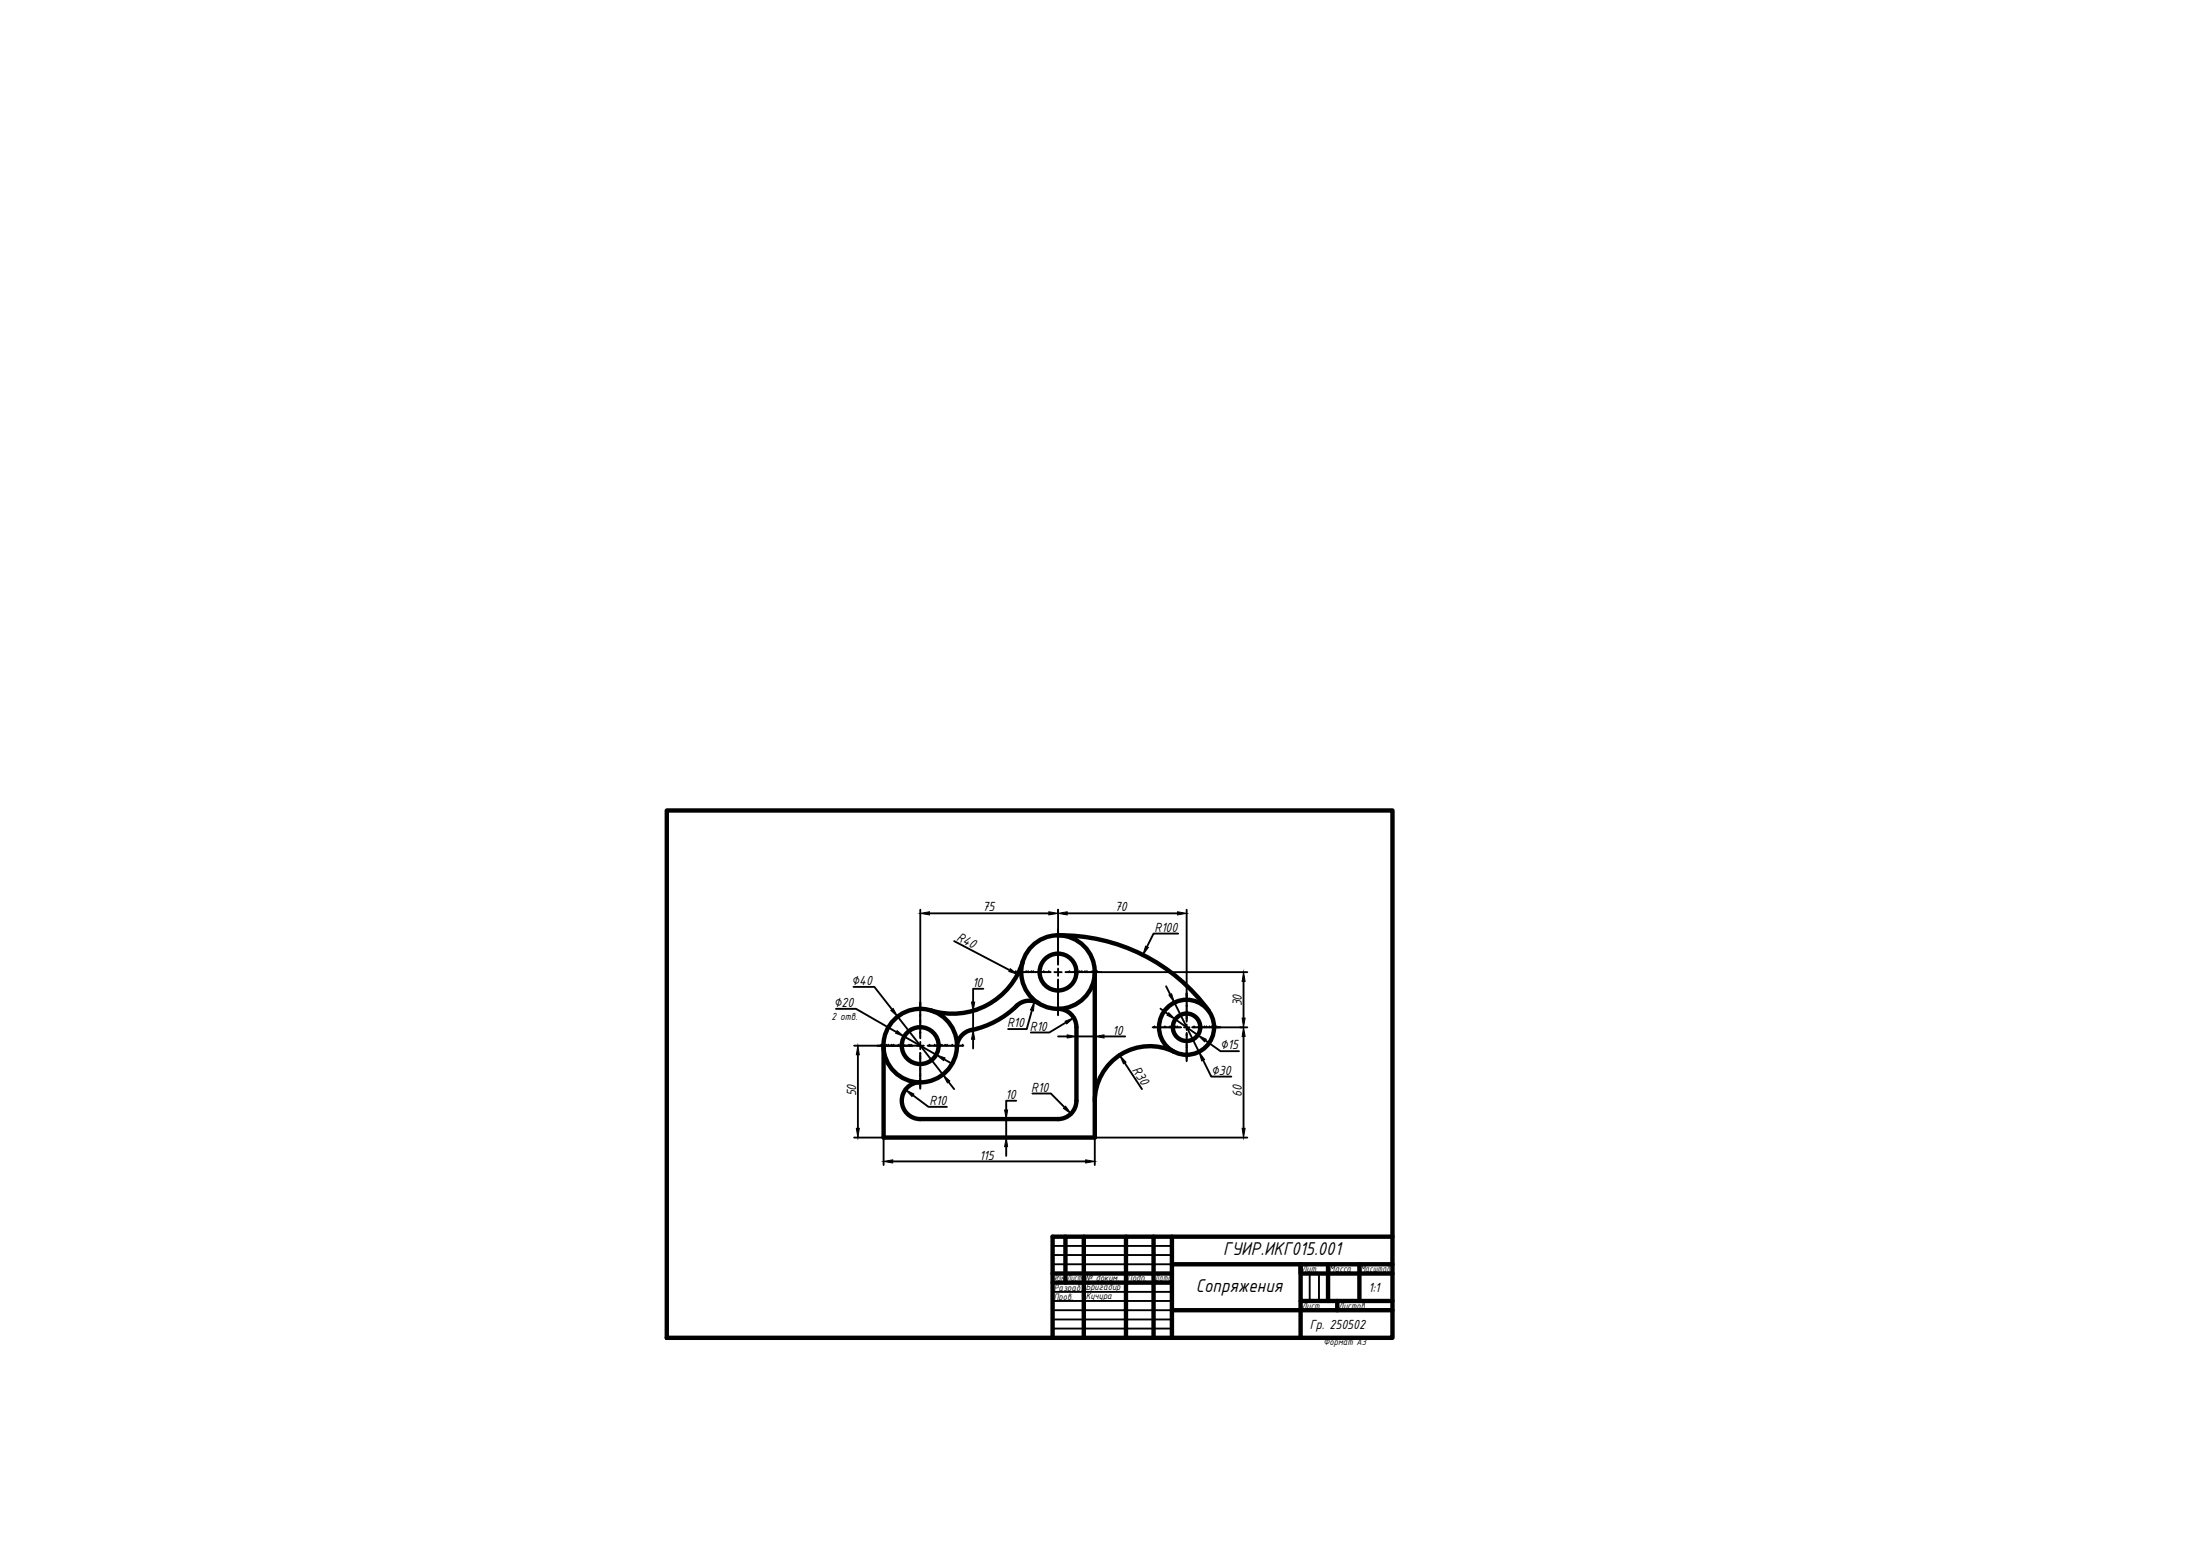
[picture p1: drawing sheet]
<svg xmlns="http://www.w3.org/2000/svg" width="297mm" height="210mm" viewBox="0 0 297 210" stroke-linecap="round" stroke-linejoin="round" font-family="sans-serif">
<!-- layer: 0 -->
<g fill="none" stroke="#000" stroke-width=".59">
<path d="M90 109.4h98v71.2h-98zM138.1 129.8a9.9 9.9 0 0 1-12.4 6.6M140.3 135.4a2.45 2.45 0 0 0-3.1 .4 13 13 0 0 1-6.6 3.4 2.49 2.49 0 0 0-1.4 2.1M142.8 126.3a24.8 24.8 0 0 1 20.4 10.2M142.9 136.2a2.49 2.49 0 0 1 2.4 2.5v9.9a2.49 2.49 0 0 1-2.4 2.5h-18.6a2.49 2.49 0 0 1-2.5-2.5 2.49 2.49 0 0 1 2.4-2.5M147.8 131.2v22.4h-28.5v-12.4M158.6 142a7.4 7.4 0 0 0-10.8 6.7M142.1 171.9h16.1M142.1 173.1h16.1M143.9 166.9v6.2M146.3 166.9v13.7M152 166.9v13.7"/>
<path d="M155.8 166.9v13.7M158.2 166.9v13.7M158.2 170.7h29.8M158.2 176.9h29.8M175.6 175.6h12.4M179.3 170.7v4.9M180.6 175.6v1.3M183.5 170.7v4.9M188 171.9h-12.4v-1.2v9.9M188 166.9h-45.9v13.7"/>
<circle cx="142.8" cy="131.2" r="5"/>
<circle cx="142.9" cy="131.2" r="2.49"/>
<circle cx="160.2" cy="138.7" r="3.7"/>
<circle cx="160.2" cy="138.7" r="1.85"/>
<circle cx="124.2" cy="141.1" r="5"/>
<circle cx="124.2" cy="141.1" r="2.49"/>
</g>
<path d="M142.1 168.2h16.1M142.1 169.4h16.1M142.1 174.4h16.1M142.1 175.6h16.1M142.1 178.1h16.1M142.1 179.3h16.1M142.1 170.7h16.1M142.1 176.9h16.1M176.8 171.9v3.7M178.1 171.9v3.7" fill="none" stroke="#000" stroke-width=".25"/>
<g fill="none" stroke="#000" stroke-width=".25">
<path d="M124.3 139.5v.5M124.3 139.5h.1M124.3 139.1v.1M124.3 138.8v.1M124.3 138.8h.1M124.3 138.5h.1M124.3 138.4v.1M124.3 138.1v.1M124.3 138.1h.1M124.3 137.8h.1M124.3 137.1v.7M124.3 137.1h.1"/>
<path d="M124.3 137v.1M124.3 136.4v.5M124.3 136.4h.1M124.3 136v.1M124.3 135.7v.2M124.3 135.7h.1M124.3 135.4h.1M124.3 135.3v.1M124.3 135.5v.2M124.3 135.9v.1M124.3 136.2v.2M124.3 137.8v.3"/>
<path d="M124.3 138.3h.1M124.3 138.5v.3M124.3 139h.1M124.3 139.2v.3M137 131.2h.1M137.1 131.2h.1M137.2 131.2h.1M137.3 131.2h.5M137.8 131.2h.1M137.9 131.2h.2M138.1 131.2h.2M138.3 131.2h.1"/>
<path d="M138.4 131.2h.1M138.5 131.2h.1M138.6 131.2h.2M138.8 131.2h.1M138.8 131.2h.2M139 131.2h.1M139.1 131.2h.1M139.2 131.2h.1M139.3 131.2h.2M139.5 131.2h.1M139.5 131.2h.7M140.2 131.2h.1"/>
<path d="M140.2 131.2h.2M140.4 131.2h.5M140.9 131.2h.1M140.9 131.2h.3M141.2 131.2h.1M141.4 131.2h.1M141.5 131.2h.1M141.6 131.2h.1M141.6 131.2h.3M142.4 131.2h.9M142.9 136.9h.1M142.9 136.8v.1"/>
<path d="M142.9 136.3v.5M142.9 136.2h.1M142.9 136.1v.1M142.9 135.8v.2M142.9 135.6v.1M142.9 135.5h.1M142.9 135.1v.2M142.9 134.9v.1M142.9 134.8h.1M142.9 134.6h.1M142.9 134.2v.3M142.9 134.1h.1"/>
<path d="M142.9 133.9h.1M142.9 133.7v.2M142.9 133.4v.2M142.9 133.2h.1M142.9 133v.2M142.9 132.8v.1M142.9 132.5v.1M142.9 132.5h.1M142.9 130v.1M142.9 130h.1M142.9 129.7h.1M142.9 129.4v.3"/>
<path d="M142.9 129.3v.1M142.9 129h.1M142.9 128.3v.7M142.9 128.3h.1M142.9 127.9v.1M142.9 127.6v.3M142.9 127.6h.1M142.9 127.3h.1M142.9 127.2v.1M142.9 126.9v.2M142.9 126.9h.1M142.9 126.6h.1"/>
<path d="M142.9 126.4v.2M142.9 126.2v.2M142.9 125.9h.1M142.9 125.4v.5M142.9 126v.2M142.9 126.7v.2M142.9 127.1v.1M142.9 127.4v.2M142.9 128.1v.2M142.9 129v.3M142.9 129.7v.3M142.9 130.1v.1"/>
<path d="M142.9 130.7v1M142.9 132.2v.3M142.9 132.6v.1M142.9 132.9v.1M142.9 133.2v.2M142.9 133.6v.1M142.9 133.9v.2M142.9 134.6v.2M142.9 135v.1M142.9 135.3v.2M142.9 135.7v.1M142.9 136v.1"/>
<path d="M142.9 137h.1M143.9 131.2h.1M144 131.2h.1M144.1 131.2h.3M144.4 131.2h.1M144.6 131.2h.1M144.7 131.2h.1M144.8 131.2h.1M144.9 131.2h.2M145.1 131.2h.1M145.1 131.2h.5M145.6 131.2h.2"/>
<path d="M145.8 131.2h.1M145.8 131.2h.2M146.1 131.2h.1M146.2 131.2h.3M146.5 131.2h.1M146.5 131.2h.2M146.8 131.2h.1M146.9 131.2h.1M147 131.2h.2M147.2 131.2h.2M147.5 131.2h.1M147.5 131.2h.2"/>
<path d="M147.7 131.2h.2M147.9 131.2h.1M148 131.2h.1M148.2 131.2h.1M148.2 131.2h.5M155.6 138.7h.3M155.9 138.7h.1M156 138.7h.6M156.6 138.7h.1M156.7 138.7h.1M156.9 138.7h.1M157 138.7h.1"/>
<path d="M157.1 138.7h.2M157.3 138.7h.1M157.3 138.7h.2M157.6 138.7h.1M157.7 138.7h.1M157.8 138.7h.2M158 138.7h.1M158 138.7h.2M158.2 138.7h.1M158.3 138.7h.4M158.7 138.7h.1M158.7 138.7h.2"/>
<path d="M158.9 138.7h.1M159 138.7h.1M159.1 138.7h.1M159.2 138.7h.2M159.4 138.7h.1M159.9 138.7h.7M160.2 139.8v.1M160.2 139.8h.1M160.2 139.4v.1M160.2 137.8v.1M160.2 137.6v.1M160.2 137.5h.1"/>
<path d="M160.2 137.3h.1M160.2 137.1v.1M160.2 136.8v.2M160.2 136.6h.1M160.2 136v.5M160.2 135.9v.1M160.2 135.9h.1M160.2 135.2v.6M160.2 135.2h.1M160.2 134.9h.1M160.2 134.7v.2M160.2 134.5v.1"/>
<path d="M160.2 134.5h.1M160.2 134.2h.1M160.2 134.1v.1M160.2 134.2v.2M160.2 134.6v.1M160.2 134.9v.2M160.2 136.6v.2M160.2 137v.1M160.2 137.3v.2M160.2 137.7v.1M160.2 138.3v.7M160.2 139.5v.3"/>
<path d="M160.2 140v.1M161 138.7h.2M161.2 138.7h.1M161.2 138.7h.7M161.9 138.7h.1M161.9 138.7h.3M162.2 138.7h.1M162.4 138.7h.1M162.5 138.7h.1M162.6 138.7h.1M162.6 138.7h.3M162.9 138.7h.1"/>
<path d="M163.1 138.7h.1M163.2 138.7h.1M163.3 138.7h.1M163.3 138.7h.3M163.6 138.7h.1M163.6 138.7h.7M164.3 138.7h.1M164.3 138.7h.2M164.6 138.7h.2M118.4 141.2h.1M118.5 141.2h.2M118.7 141.2h.1"/>
<path d="M118.8 141.2h.1M119 141.2h.1M119 141.2h.2M119.2 141.2h.2M119.4 141.2h.1M119.5 141.2h.1M119.7 141.2h.1M119.7 141.2h.2M119.9 141.2h.1M120 141.2h.3M120.4 141.2h.1M120.4 141.2h.2"/>
<path d="M120.6 141.2h.1M120.7 141.2h.1M120.8 141.2h.1M120.9 141.2h.2M121.1 141.2h.2M121.3 141.2h.1M121.4 141.2h.1M121.5 141.2h.1M121.6 141.2h.2M121.8 141.2h.1M121.9 141.2h.1M122 141.2h.1"/>
<path d="M122.1 141.2h.5M122.6 141.2h.1M122.7 141.2h.1M122.8 141.2h.2M123 141.2h.1M123 141.2h.3M123.8 141.2h.9M124.3 146.7v.2M124.3 146.7h.1M124.3 146.2v.5M124.3 146v.2M124.3 146h.1"/>
<path d="M124.3 145.7h.1M124.3 145.3v.4M124.3 145.3h.1M124.3 145h.1M124.3 144.9v.1M124.3 144.6v.2M124.3 144.3h.1M124.3 144.2v.1M124.3 143.9v.2M124.3 143.7v.1M124.3 143.7h.1M124.3 143.1v.5"/>
<path d="M124.3 143v.1M124.3 143h.1M124.3 142.7h.1M124.3 142.5v.2M124.3 142.3v.2M124.3 142.3h.1M124.3 140v.2M124.3 140.6v1M124.3 142.1v.1M124.3 142.7v.2M124.3 143.8v.1M124.3 144.1v.1"/>
<path d="M124.3 144.4v.2M124.3 144.8v.1M124.3 145.1v.2M124.3 145.8v.2M124.3 146.9v.1M125.3 141.2h.2M125.5 141.2h.1M125.5 141.2h.7M126.2 141.2h.1M126.2 141.2h.3M126.5 141.2h.1M126.6 141.2h.3"/>
<path d="M126.9 141.2h.1M126.9 141.2h.3M127.2 141.2h.1M127.3 141.2h.1M127.5 141.2h.1M127.6 141.2h.1M127.6 141.2h.3M127.9 141.2h.1M127.9 141.2h.2M128.2 141.2h.1M128.3 141.2h.3M128.6 141.2h.1"/>
<path d="M128.7 141.2h.6M129.3 141.2h.1M129.3 141.2h.2M129.5 141.2h.2M129.7 141.2h.1M129.8 141.2h.1M130 141.2h.1M160.2 143.1v.1M160.2 142.9v.1M160.2 142.9h.1M160.2 142.4v.2M160.2 142.2v.1"/>
<path d="M160.2 142.2h.1M160.2 141.9h.1M160.2 141.5v.4M160.2 141.5h.1M160.2 141.2h.1M160.2 141v.2M160.2 140.5v.4M160.2 140.5h.1M160.2 140.3v.2M160.2 140.1v.1M160.2 140.2v.1M160.2 140.9v.1"/>
<path d="M160.2 141.2v.2M160.2 141.9v.2M160.2 142.3v.1M160.2 142.6v.2M160.2 143v.1"/>
</g>
<g fill="none" stroke="#000" stroke-width=".25">
<path d="M112.9 136.2h2.7l5.4 3.1M115.2 133.2h2.9l2.3 3.1M121.2 137.2l6.1 7.8M122.1 139.9l4.3 2.5M124.3 122.8v13.4M125.5 123.3h16.1M128.8 127l7.5 4M131.2 139.1h.7M131.2 136.5h.7M131.4 136.5v2.6M132.8 133.5h-1.4v1.8M139.3 136.4l-.7 2.5h-2.5"/>
<path d="M142.9 139.9h1.2M142.9 122.8v3.5M143.9 138l-2.2 1.4h-2.5M144.1 123.3h14.9M145.3 138.7v1.7M145.3 139.9h2.5M147.8 131.2v9.2M148.7 131.2h19.7M149.1 139.9h2.8M154.3 128.9h.1M156.7 136.2l1 .7M157.4 133.1l.6 1.1"/>
<path d="M158.6 135.3l3.3 6.7M158.7 137.6l3 2.1M159.1 126h-3.3l-.9 1.8M160.2 122.8v12.2M163.9 138.7h4.5M167.9 132.5v4.9M167.9 139.9v12.4M115.3 153.6h4v3.7M115.3 141.2h9M115.8 142.4v9.9M120.5 156.8h26.1M123.3 147.8l2.1 1.6h2.5"/>
<path d="M127.5 143l1.1 .6M128.1 146l.7 1M131.4 140.3v1.2M135.9 151.1v2.5M135.9 154.8v1.2M137.2 148.6h-1.3v1.2M139.4 147.6h2.5l1.8 1.9M151.9 143.5l2.3 3.5M162.4 143.1l1.1 2.2h2.8M162.8 140.5l2 1.4h2.5M168.4 153.6h-20.6v3.7"/>
</g>
<g fill="#000" stroke="#000" stroke-width=".14">
<path d="M120.3 136.4l.3-.3 .6 1.1zM121.1 139.1l1 .8-1.2-.4zM124.3 123.3l1.2-.2v.4zM131.2 135.3h.4l-.2 1.2zM136.4 130.8l1 .7-1.2-.4zM139.7 135.2l-.2 1.3-.4-.2zM141.6 123.1l1.3 .2-1.3 .2zM143.8 137.9l1.2-.5-1 .8zM144.1 139.7l1.2 .2-1.2 .2zM142.9 123.3l1.2-.2v.4zM147.8 139.9l1.3-.2v.4zM154.7 127.7l.4 .2-.8 1z"/>
<path d="M157.8 136.7l.9 .9-1.1-.6zM157.8 134.3l.4-.2 .4 1.2zM159 123.1l1.2 .2-1.2 .2zM167.9 131.2l.2 1.3h-.4zM167.7 137.4h.4l-.2 1.3zM167.9 138.7l.2 1.2h-.4zM115.8 141.2l.2 1.2h-.4zM115.6 152.3h.4l-.2 1.3zM119.3 156.8l1.2-.2v.4zM122.3 147.1l1.1 .6-.3 .3zM126.4 142.4l1.2 .4-.2 .4zM127.3 145l.9 .9-.3 .3z"/>
<path d="M131.4 139.1l.2 1.2h-.4zM135.9 153.6l.1 1.2h-.4zM135.6 149.8h.4l-.1 1.3zM143.9 149.3l.7 1-1-.7zM146.6 156.6l1.2 .2-1.2 .2zM151.2 142.4l.8 1-.3 .2zM161.9 142l.7 1-.4 .2zM161.7 139.7l1.2 .6-.3 .3zM167.7 152.3h.4l-.2 1.3z"/>
</g>
<g font-size="2.7">
<text x="165.2" y="169.4">ГУИР.ИКГ015.001</text>
<text x="161.5" y="174.4">Сопряжения</text>
</g>
<g font-size="1.9">
<text x="132.6" y="123">75</text>
<text x="150.5" y="123">70</text>
<text x="155.9" y="125.8">R100</text>
<text x="129.1" y="126.9" transform="rotate(28 129.1 126.9)">R40</text>
<text x="112.6" y="135.9">∅20</text>
<text x="115" y="133">∅40</text>
<text x="131.3" y="133.2">10</text>
<text x="167.7" y="135.9" transform="rotate(-90 167.7 135.9)">30</text>
<text x="136" y="138.7">R10 R10</text>
<text x="150.2" y="139.7">10</text>
<text x="164.7" y="141.6">∅15</text>
<text x="115.6" y="148" transform="rotate(-90 115.6 148)">50</text>
<text x="125.5" y="149.2">R10</text>
<text x="135.7" y="148.4">10</text>
<text x="139.2" y="147.4">R10</text>
<text x="152.8" y="144.5" transform="rotate(57 152.8 144.5)">R30</text>
<text x="163.5" y="145.1">∅30</text>
<text x="167.7" y="148" transform="rotate(-90 167.7 148)">60</text>
<text x="132.2" y="156.5">115</text>
<text x="176.8" y="179.3">Гр. 250502</text>
<text x="184.8" y="174.4">1:1</text>
</g>
<text font-size="1.5" x="112.3" y="137.6">2 отв.</text>
<g font-size="1.3">
<text x="142.3" y="173">Изм.</text>
<text x="144" y="173">Лист</text>
<text x="146.5" y="173">№ докум.</text>
<text x="152.2" y="173">Подп.</text>
<text x="155.9" y="173">Дата</text>
<text x="175.8" y="171.7">Лит.</text>
<text x="179.5" y="171.7">Масса</text>
<text x="183.7" y="171.7">Масштаб</text>
<text x="142.3" y="174.2">Разраб.</text>
<text x="142.3" y="175.4">Пров.</text>
<text x="146.6" y="174.1">Бригадир</text>
<text x="146.6" y="175.4">Кучура</text>
<text x="175.8" y="176.7">Лист</text>
<text x="180.7" y="176.7">Листов</text>
<text x="178.7" y="181.5">Формат А3</text>
</g>
</svg>
